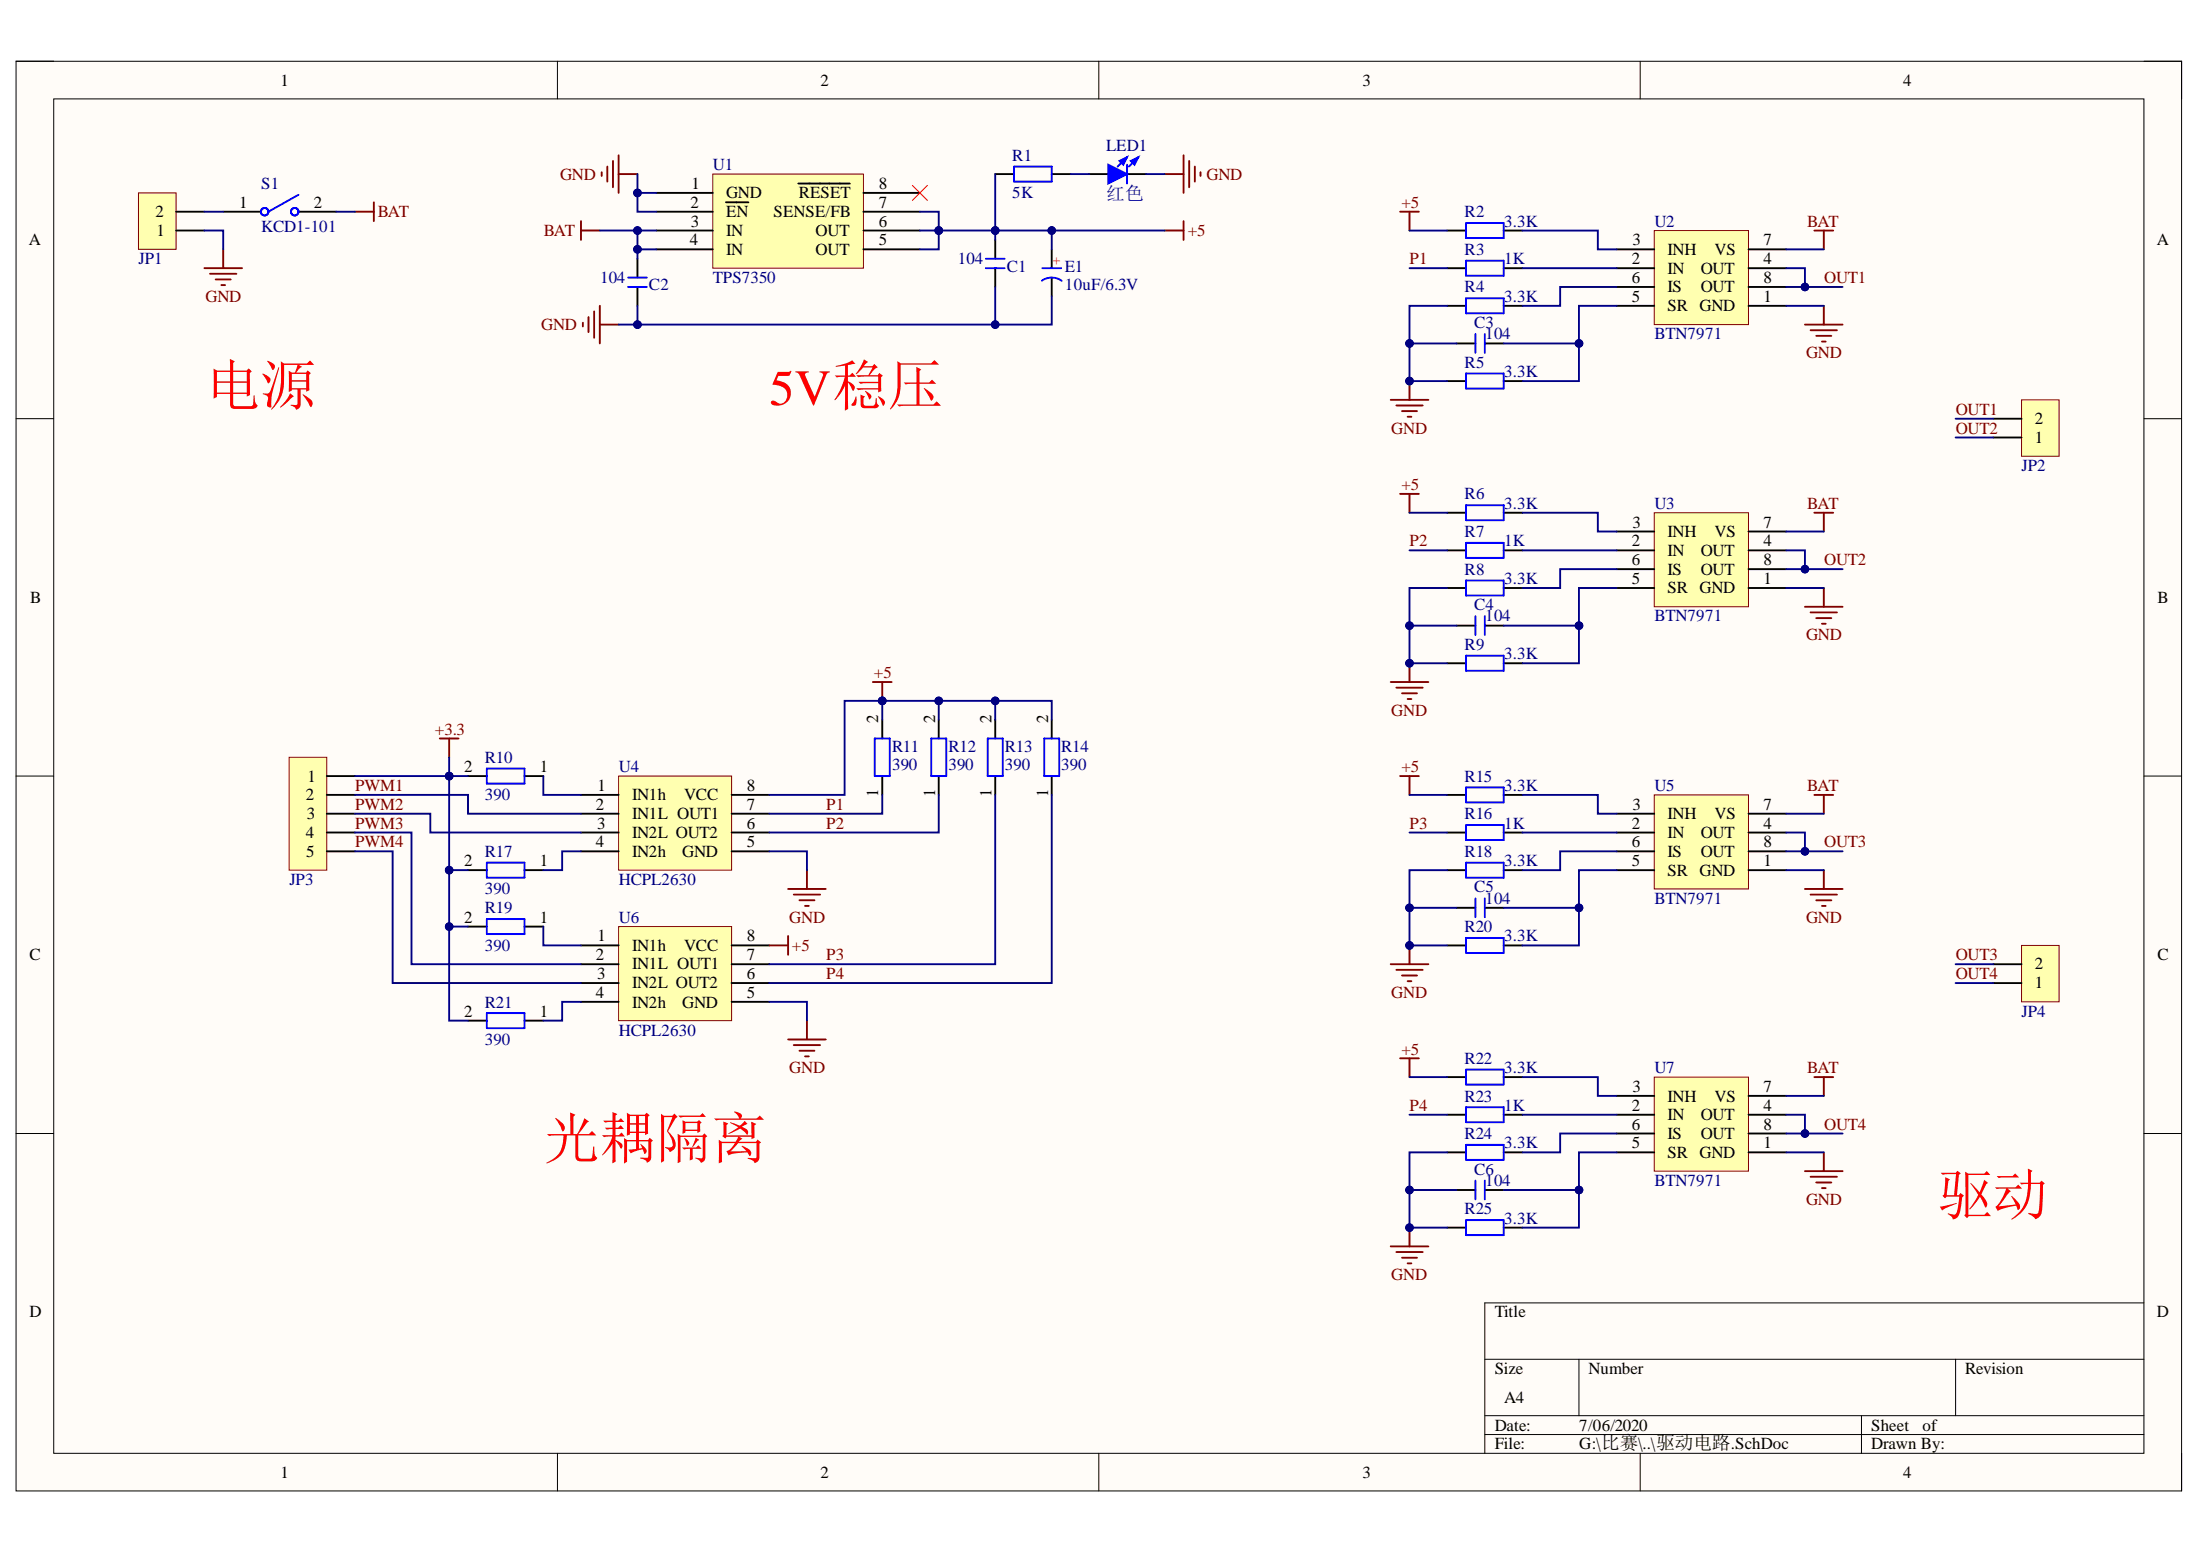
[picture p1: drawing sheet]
# Altium project 驱动电路1_0.PrjPcb
1 sheet, 45 parts. Net scope: global (net labels, ports and power ports of the same name join across sheets).
Board file: 驱动电路1-0.PcbDoc

## Sheet 驱动电路.SchDoc
size A4

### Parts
C1  104  [C 0805_M]
C2  104  [C 0805_M]
C3  104  [C 0805_M]
C4  104  [C 0805_M]
C5  104  [C 0805_M]
C6  104  [C 0805_M]
E1  10uF/6.3V  [CD A(3216)]
JP1  HDR-1X2  [KF128-5.08-2P]  (value not drawn)
JP2  HDR-1X2  [KF128-5.08-2P]  (value not drawn)
JP3  HDR-1X5  [XH2.54-LI-5P]  (value not drawn)
JP4  HDR-1X2  [KF128-5.08-2P]  (value not drawn)
LED1  红色  [LED 0805R]
R1  5K  [R 0805-HP_M]
R2  3.3K  [R 0805-HP_M]
R3  1K  [R 0805-HP_M]
R4  3.3K  [R 0805-HP_M]
R5  3.3K  [R 0805-HP_M]
R6  3.3K  [R 0805-HP_M]
R7  1K  [R 0805-HP_M]
R8  3.3K  [R 0805-HP_M]
R9  3.3K  [R 0805-HP_M]
R10  390  [R 2512_M]
R11  390  [R 2512_M]
R12  390  [R 2512_M]
R13  390  [R 2512_M]
R14  390  [R 2512_M]
R15  3.3K  [R 0805-HP_M]
R16  1K  [R 0805-HP_M]
R17  390  [R 2512_M]
R18  3.3K  [R 0805-HP_M]
R19  390  [R 2512_M]
R20  3.3K  [R 0805-HP_M]
R21  390  [R 2512_M]
R22  3.3K  [R 0805-HP_M]
R23  1K  [R 0805-HP_M]
R24  3.3K  [R 0805-HP_M]
R25  3.3K  [R 0805-HP_M]
S1  KCD1-101  [KCD1-101]
U1  TPS7350  [SOP8]
U2  BTN7971  [DPAK127P1615X127-8N]
U3  BTN7971  [DPAK127P1615X127-8N]
U4  HCPL2630  [SOP8]
U5  BTN7971  [DPAK127P1615X127-8N]
U6  HCPL2630  [SOP8]
U7  BTN7971  [DPAK127P1615X127-8N]

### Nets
+3.3: JP3.1 R10.2 R17.2 R19.2 R21.2
+5: C1.2 E1.1(A) R1.1 R2.1 R6.1 R11.2 R12.2 R13.2 R14.2 R15.1 R22.1 U1.5(OUT) U1.6(OUT) U1.7(SENSE/FB) U4.8(VCC) U6.8(VCC)
BAT: C2.2 S1.2 U1.3(IN) U1.4(IN) U2.7(VS) U3.7(VS) U5.7(VS) U7.7(VS)
GND: C1.1 C2.1 C3.2 C4.2 C5.2 C6.2 E1.2(K) JP1.1 LED1.2(K) R4.1 R5.1 R8.1 R9.1 R18.1 R20.1 R24.1 R25.1 U1.1(GND) U1.2(~{EN}) U2.1(GND) U3.1(GND) U4.5(GND) U5.1(GND) U6.5(GND) U7.1(GND)
OUT1: JP2.2 U2.4(OUT) U2.8(OUT)
OUT2: JP2.1 U3.4(OUT) U3.8(OUT)
OUT3: JP4.2 U5.4(OUT) U5.8(OUT)
OUT4: JP4.1 U7.4(OUT) U7.8(OUT)
P1: R3.1 R11.1 U4.7(OUT1)
P2: R7.1 R12.1 U4.6(OUT2)
P3: R13.1 R16.1 U6.7(OUT1)
P4: R14.1 R23.1 U6.6(OUT2)
PWM1: JP3.2 U4.2(IN1L)
PWM2: JP3.3 U4.3(IN2L)
PWM3: JP3.4 U6.2(IN1L)
PWM4: JP3.5 U6.3(IN2L)
NetC3_1: C3.1 R5.2 U2.5(SR)
NetC4_1: C4.1 R9.2 U3.5(SR)
NetC5_1: C5.1 R20.2 U5.5(SR)
NetC6_1: C6.1 R25.2 U7.5(SR)
NetJP1_2: JP1.2 S1.1
NetLED1_1: LED1.1(A) R1.2
NetR2_2: R2.2 U2.3(INH)
NetR3_2: R3.2 U2.2(IN)
NetR4_2: R4.2 U2.6(IS)
NetR6_2: R6.2 U3.3(INH)
NetR7_2: R7.2 U3.2(IN)
NetR8_2: R8.2 U3.6(IS)
NetR10_1: R10.1 U4.1(IN1h)
NetR15_2: R15.2 U5.3(INH)
NetR16_2: R16.2 U5.2(IN)
NetR17_1: R17.1 U4.4(IN2h)
NetR18_2: R18.2 U5.6(IS)
NetR19_1: R19.1 U6.1(IN1h)
NetR21_1: R21.1 U6.4(IN2h)
NetR22_2: R22.2 U7.3(INH)
NetR23_2: R23.2 U7.2(IN)
NetR24_2: R24.2 U7.6(IS)

Not connected (* = marked no-connect by the designer): U1 8(~{RESET})*

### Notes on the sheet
- 电源
- 5V稳压
- 光耦隔离
- 驱动
